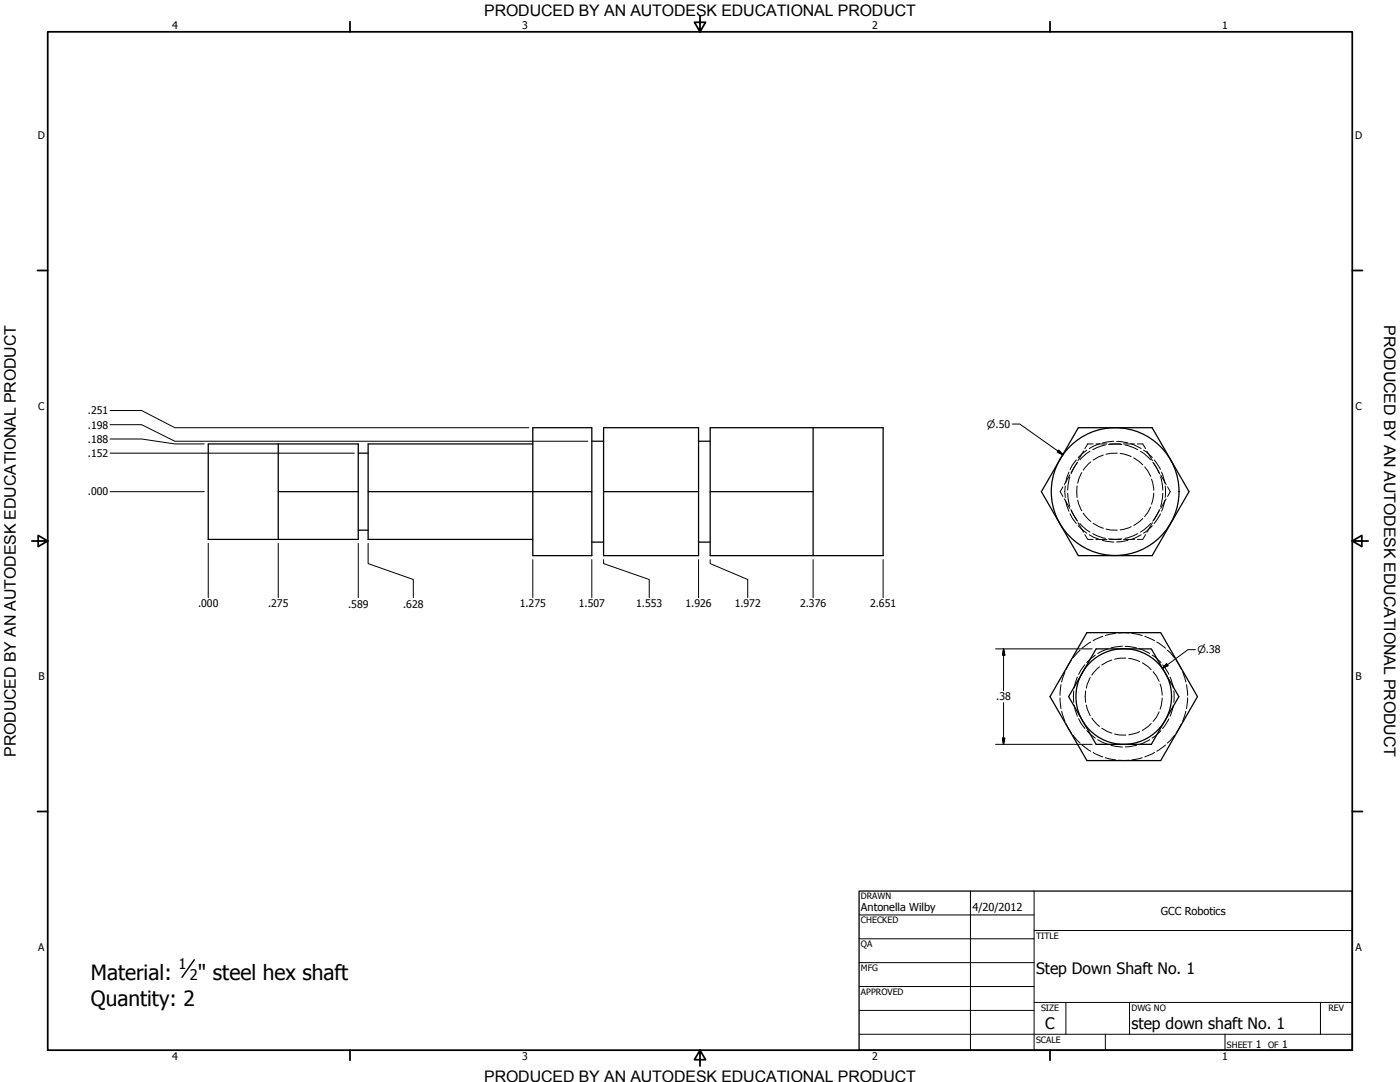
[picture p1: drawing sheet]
<svg xmlns="http://www.w3.org/2000/svg" width="559mm" height="432mm" viewBox="0 0 559 432" stroke-linecap="round" stroke-linejoin="round" font-family="sans-serif">
<!-- layer: Hidden (ANSI) -->
<g fill="none" stroke="#000" stroke-width=".4">
<path d="M433.8 179.6l-3.5 3M436.3 177.2h-2.2l-1.1 1.9M437.5 177.2h4.3M438.9 177.1l-4.1 1.9M441.2 177.6l-3.4 1-1.6 .9M442.5 177.4h5.3M442.9 177.2h4.5M444.6 176.1l-4.5 .7M445.7 176.1l4.5 .7M448.4 177.2h4.4M449.1 177.6l3.3 1 1.7 .9M451.4 177.1l4.1 1.9"/>
<path d="M454 177.2h2.1l1.2 1.9M456.4 179.6l3.5 3M424.2 194.3l-1 1.9 1 1.9M424.8 199.1l2.2 3.8M425.2 193.9v4.6M425.3 199.6l1.4 4.4M426.1 196.8l.9 5.3M426.7 188.4l-1.4 4.4M427 189.5l-2.2 3.9M427 190.3l-.9 5.3M429.6 183.5l-2.5 3.9M429.8 184.8l-2.3 3.8"/>
<path d="M429.9 193.9v4.6M430.1 199.6l1.7 4.2M430.1 184.5l-1.5 2.2-1.1 2.4M431.8 188.6l-1.7 4.2M432.5 180l-2.2 3.8M435 180.1l-1.5 1-2.5 2.4M435.4 184.3l-3 3.3M440.4 181.6l-4.1 2M446 180.8l-4.5 .5M447.1 181l4.4 1.2M452.5 182.8l3.6 2.7M455.2 180.1l1.6 1 2.4 2.4"/>
<path d="M456.9 186.3l2.4 3.8M457.8 180l2.2 3.8M459.6 191.2l.9 4.4M460.1 184.5l1.5 2.2 1.2 2.4M460.5 196.8l-.9 4.4M460.5 184.8l2.2 3.8M460.7 183.5l2.5 3.8M463.2 190.3l.9 5.3M463.3 189.5l2.2 3.9M463.6 188.4l1.3 4.4M464.1 196.8l-.9 5.3M464.9 199.6l-1.3 4.4"/>
<path d="M465.1 193.9v4.6M465.5 199.1l-2.2 3.8M466 194.3l1.1 1.9-1.1 1.9M427.1 205l2.5 3.9M427.5 203.3l1.1 2.4 1.5 2.3M427.5 203.8l2.3 3.8M430.3 208.6l2.2 3.8M430.3 209.8l3.5 3M431 208.9l2.5 2.4 1.5 1M432.4 204.8l3 3.3M433 213.4l1.1 1.9h2.2M434.8 213.4l4.1 1.9"/>
<path d="M436.2 213l1.6 .8 3.4 1M436.3 208.9l4.1 1.9M437.5 215.3h4.3M440.1 215.6l4.5 .7M441.5 211.1l4.5 .5M442.5 215.1h5.3M442.9 215.3h4.5M448.4 215.3h4.4M450.2 215.6l-4.5 .7M451.5 210.2l-4.4 1.3M454.1 213l-1.7 .8-3.3 1M455.5 213.4l-4.1 1.9"/>
<path d="M456.1 206.9l-3.6 2.8M457.3 213.4l-1.2 1.9h-2.1M459.2 208.9l-2.4 2.4-1.6 1M459.3 202.3l-2.4 3.8M459.9 209.8l-3.5 3M460 208.6l-2.2 3.8M462.7 203.8l-2.2 3.8M462.8 203.3l-1.2 2.4-1.5 2.3M463.2 205.1l-2.5 3.8M431.1 259.5l-2.9 3.1M435.4 256.2l-3.5 2.5M440.2 253.9l-3.9 1.8"/>
<path d="M442.3 258.9l-4.2 1.9M445.3 252.7l-4.1 .9M446.4 252.6h4.3M448 257.9l-4.6 .7M449.1 257.9l4.5 .7M451.7 252.7l4.2 .9M454.7 258.9l4.2 1.9M456.9 253.9l3.9 1.8M461.7 256.2l3.5 2.5M466 259.5l2.8 3.1M423.1 278.5l.4 4.3M423.5 273.2l-.4 4.3"/>
<path d="M425.1 268.1l-1.4 4.1M427.6 263.5l-2.1 3.6M428.6 275.7v4.6M430 270.2l-1.2 4.4M433 265.3l-2.5 3.8M433.3 275.7v4.6M435.2 270.4l-1.6 4.2M437.2 261.4l-3.4 3M438.8 266.1l-3 3.3M443.8 263.4l-4.1 2M449.4 262.6l-2.7 .1-1.8 .4M450.5 262.8l4.4 1.2"/>
<path d="M455.9 264.5l2.4 1.6 1.2 1.2M459.9 261.4l3.5 3M460.2 268.1l1.4 1.6 1.1 2.2M463 273l.9 4.4M463.9 278.6l-.9 4.4M464.1 265.3l2.4 3.8M467 270.2l1.3 4.4M468.5 275.7v4.6M469.5 263.5l2.1 3.6M472.1 268.1l1.2 4.1M473.6 273.2l.4 4.3M474 278.5l-.4 4.3"/>
<path d="M423.7 283.8l1.4 4.1M425.5 288.9l2.1 3.6M428.2 293.4l2.9 3.1M428.8 281.4l1.2 4.4M430.5 286.8l2.5 3.9M431.9 297.3l3.5 2.5M433.6 281.4l1.6 4.2M433.8 291.6l3.4 3M435.8 286.6l3 3.3M438.1 295.2l4.2 1.9M439.7 290.6l4.1 2M443.4 297.4l4.6 .7"/>
<path d="M444.9 292.9l1.8 .4 2.7 .1M453.6 297.4l-4.5 .7M454.9 292l-4.4 1.2M458.9 295.2l-4.2 1.9M459.5 288.7l-1.2 1.2-2.4 1.6M462.7 284.1l-1.1 2.2-1.4 1.6M463.4 291.6l-3.5 3M465.2 297.3l-3.5 2.5M466.5 286.9l-2.4 3.8M468.3 281.4l-1.3 4.4M468.8 293.4l-2.8 3.1M471.6 288.9l-2.1 3.6"/>
<path d="M473.3 283.8l-1.2 4.1M436.3 300.3l3.9 1.8M441.2 302.4l4.1 .9M446.4 303.4h4.3M455.9 302.4l-4.2 .9M460.8 300.3l-3.9 1.8"/>
</g>
<!-- layer: Visible (ANSI) -->
<g fill="none" stroke="#000" stroke-width=".51">
<path d="M83.1 177.2h59.9v38.1h-59.9zM111.1 177.2v19M212.7 177.2h-65.8v38.1h65.8M212.7 170.7h23.5v51h-23.5zM236.2 176.1h4.7M240.9 170.7h37.9v51h-37.9zM278.8 176.1h4.7M324.5 170.7v25.5M430.4 170.7h29.5l14.7 25.5-14.7 25.5h-29.5l-7.4-12.7-7.3-12.8zM143 196.2h-31.9v19.1M143 180.8h3.9M146.9 196.2h89.3"/>
<path d="M240.9 196.2h37.9M283.5 196.2h41M324.5 196.2v25.5h28v-51h-69v51h41M143 211.6h3.9M236.2 216.3h4.7M278.8 216.3h4.7M433.8 252.5h29.5l14.7 25.5-14.7 25.5h-29.5l-14.7-25.5zM437.5 259h22l11 19-11 19.1h-22l-11-19.1z"/>
<circle cx="445.1" cy="196.2" r="25.5"/>
<circle cx="448.5" cy="278" r="19.1"/>
</g>
<!-- layer: Border (ANSI) -->
<g fill="none" stroke="#000" stroke-width=".7">
<path d="M19 12.7h520.8v406.4h-520.8zM139.7 8.6v4.1M279.4 6.3v6.4l-2.2-3.8h4.4l-2.2 3.8M419.1 8.6v4.1M15 107.9h4M539.8 107.9h4M12.7 215.9h6.3l-3.8-2.2v4.4l3.8-2.2M539.8 215.9l3.8 2.2v-4.4l-3.8 2.2h6.3M15 323.8h4M539.8 323.8h4M139.7 419.1v4.1M279.4 419.1l2.2 3.8h-4.4l2.2-3.8v6.3"/>
<path d="M419.1 419.1v4.1"/>
</g>
<!-- layer: Title (ANSI) -->
<g fill="none" stroke="#000" stroke-width=".4">
<path d="M387.3 355.6v63.5M412.7 355.6v63.5M342.9 365.1h69.8M342.9 374.6h69.8M412.7 371.3h127.1M342.9 384.2h69.8M342.9 393.7h69.8M342.9 412.7h196.9M342.9 403.2h69.8M412.7 400h127.1M425.4 400v12.7M441.2 412.7v6.4"/>
<path d="M450.8 400v12.7M488.9 412.7v6.4M527 400v12.7"/>
</g>
<path d="M342.9 355.6h196.9v63.5h-196.9z" fill="none" stroke="#000" stroke-width=".51"/>
<!-- layer: Dimension (ANSI) -->
<g fill="none" stroke="#000" stroke-width=".4">
<path d="M43.9 175.2h12.6l13.3 2h11.7M43.9 169.5h12.6l13.3 6.6h164.8M43.9 163.8h12.6l13.3 6.9h141.3M404.1 169.2h2.9l17.3 12.3M422.6 179.6l1.7 1.9-2.3-1.1zM43.9 196.2h37.6M43.9 180.8h97.5M83.1 216.9v21.6M111.1 216.9v21.6M143 216.9v21.6M146.9 216.9v8l18.1 6.4v7.2M212.7 223.3v15.2"/>
<path d="M236.2 223.3v15.2M240.9 223.3v1.6l18.2 6.4v7.2M278.8 223.3v15.2M283.5 223.3v1.6l14.9 6.4v7.2M324.5 223.3v15.2M352.5 223.3v15.2M397.4 259h38.5M400.6 259l.5 2.4h-1zM400.6 259v16.6M477.1 259.3h-2.9l-10.3 7.5M465.6 264.9l.6 .8-2.3 1.1zM397.4 297.1h38.5"/>
<path d="M400.1 294.6h1l-.5 2.5zM400.6 280.4v16.7"/>
</g>
<path d="M422 180.4l2.3 1.1zM422.6 179.6l1.7 1.9-2.3-1.1zM400.6 259l.5 2.4zM400.6 259l.5 2.4h-1zM465.6 264.9l-1.7 1.9zM465.6 264.9l.6 .8-2.3 1.1zM400.1 294.6l.5 2.5zM400.1 294.6h1l-.5 2.5z" fill="#000" stroke="#000" stroke-width=".4"/>
<!-- layer: Symbol (ANSI) -->
<path d="M77.5 383l-4.9 7" fill="none" stroke="#000" stroke-width=".57"/>
<g font-size="8.4">
<text x="36.3" y="390.9">Material:</text>
<text x="79" y="390.9">&quot; steel hex shaft</text>
<text x="36.3" y="401.6">Quantity: 2</text>
</g>
<g font-size="6.4">
<text x="552.4" y="129.8" transform="rotate(90 552.4 129.8)">PRODUCED BY AN AUTODESK EDUCATIONAL PRODUCT</text>
<text x="6.3" y="302" transform="rotate(-90 6.3 302)">PRODUCED BY AN AUTODESK EDUCATIONAL PRODUCT</text>
</g>
<g font-size="6.3">
<text x="193.3" y="6.3">PRODUCED BY AN AUTODESK EDUCATIONAL PRODUCT</text>
<text x="413.5" y="388.6">Step Down Shaft No. 1</text>
<text x="417.2" y="410.6">C</text>
<text x="451.6" y="410.7">step down shaft No. 1</text>
<text x="193.3" y="431.8">PRODUCED BY AN AUTODESK EDUCATIONAL PRODUCT</text>
</g>
<g font-size="5.8">
<text x="71.2" y="386.5">1</text>
<text x="75.8" y="390.9">2</text>
</g>
<g font-size="4.4">
<text x="343.7" y="363.5">Antonella Wilby</text>
<text x="388.1" y="363.7">4/20/2012</text>
<text x="463.4" y="365.1">GCC Robotics</text>
</g>
<g font-size="4.2">
<text x="68.7" y="11.7">4</text>
<text x="208.4" y="11.7">3</text>
<text x="348.1" y="11.7">2</text>
<text x="487.8" y="11.7">1</text>
<text x="15.1" y="55.5">D</text>
<text x="540.9" y="55.5">D</text>
<text x="15.2" y="163.4">C</text>
<text x="35.1" y="165.4">.251</text>
<text x="541" y="163.4">C</text>
<text x="35.1" y="171">.198</text>
<text x="35.1" y="176.7">.188</text>
<text x="35.1" y="182.4">.152</text>
<text x="35.1" y="197.7">.000</text>
<text x="79.1" y="242.4">.000</text>
<text x="107" y="242.4">.275</text>
<text x="138.9" y="242.4">.589</text>
<text x="160.9" y="242.4">.628</text>
<text x="207.5" y="242.4">1.275</text>
<text x="231" y="242.4">1.507</text>
<text x="253.9" y="242.4">1.553</text>
<text x="273.6" y="242.4">1.926</text>
<text x="293.2" y="242.4">1.972</text>
<text x="319.3" y="242.4">2.376</text>
<text x="347.3" y="242.4">2.651</text>
<text x="15.3" y="271.4">B</text>
<text x="541.1" y="271.4">B</text>
<text x="397.6" y="279.5">.38</text>
<text x="15.2" y="379.3">A</text>
<text x="541" y="379.3">A</text>
<text x="501.3" y="418.3">1</text>
<text x="511.8" y="418.3">1</text>
<text x="68.7" y="423.2">4</text>
<text x="208.4" y="423.2">3</text>
<text x="348.1" y="423.2">2</text>
<text x="487.8" y="423.2">1</text>
</g>
<g font-size="4">
<text x="394" y="170.7">⌀.50</text>
<text x="478" y="260.7">⌀.38</text>
</g>
<g font-size="3.5">
<text x="343.7" y="358.9">DRAWN</text>
<text x="343.7" y="368.5">CHECKED</text>
<text x="413.5" y="374.6">TITLE</text>
<text x="343.7" y="378">QA</text>
<text x="343.7" y="387.5">MFG</text>
<text x="343.7" y="397.1">APPROVED</text>
<text x="415.5" y="403.4">SIZE</text>
<text x="451.6" y="403.4">DWG NO</text>
<text x="530.3" y="403.4">REV</text>
<text x="413.5" y="416.1">SCALE</text>
<text x="489.7" y="418.3">SHEET</text>
<text x="506.2" y="418.3">OF</text>
</g>
</svg>
